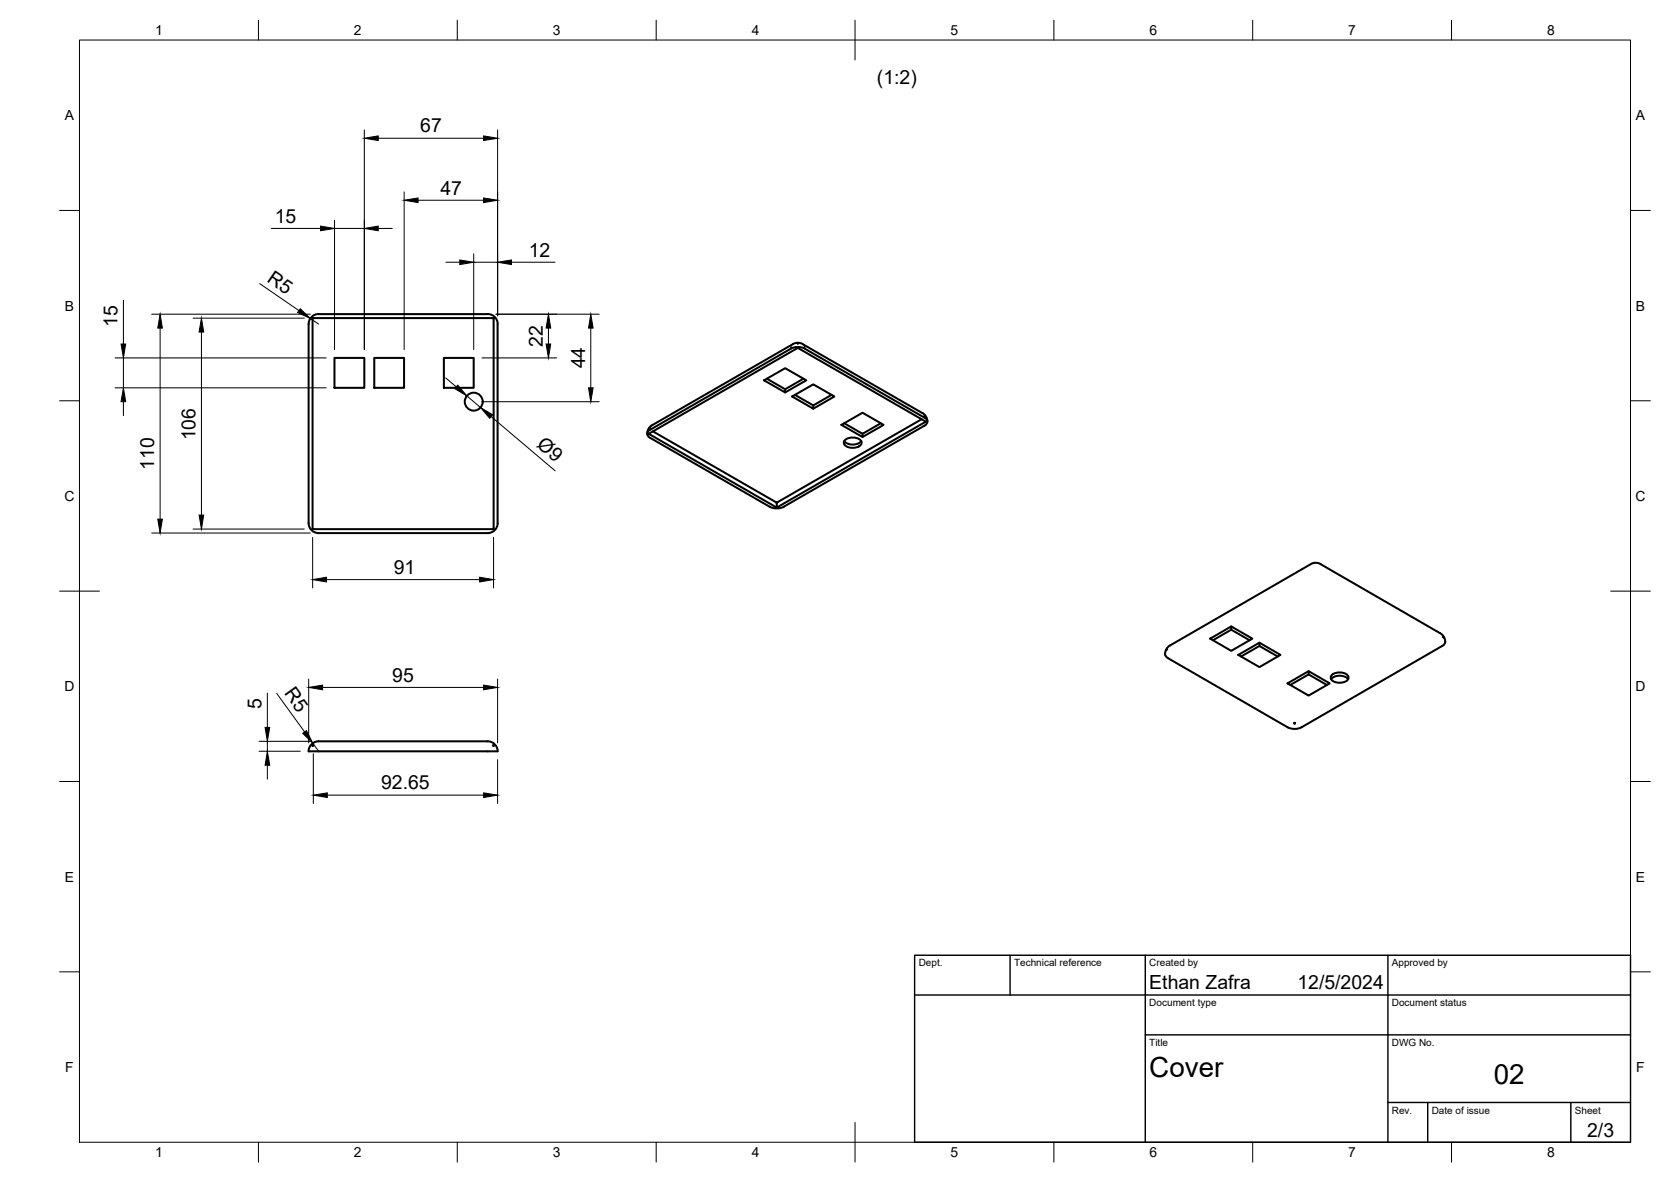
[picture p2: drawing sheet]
<svg xmlns="http://www.w3.org/2000/svg" width="420mm" height="297mm" viewBox="0 0 420 297" stroke-linecap="round" stroke-linejoin="round" font-family="sans-serif">
<!-- layer: Visible -->
<g fill="none" stroke="#000" stroke-width=".51">
<path d="M78.6 79.9h45.5v53.1h-45.5zM78.8 79.9l-.2 .2M80.1 78.9h42.5M80.1 78.9a2.51 2.51 0 0 0-2.5 2.5v50.1M122.6 78.9a2.51 2.51 0 0 1 2.5 2.5M124 79.9l.1 .2M84.1 89.9h7.5v7.6h-7.5zM94.1 89.9h7.5v7.6h-7.5zM111.6 89.9h7.5v7.6h-7.5zM125.1 81.4v50.1M192.1 95.6l5.3-3.1 5.3 3.1-5.3 3zM192.8 95.2l4.6 2.6 4.6-2.6"/>
<path d="M197.4 97.8v.8M199.2 99.6l5.3-3 5.3 3-5.3 3.1zM199.9 99.2l4.6 2.7 4.6-2.7M200.5 86.3h.2zM202.4 87.6l30 17.4M202.4 87.6a3.9 3.9 0 0 0-3.6 0l-35.3 20.4M163.5 108a1.08 1.08 0 0 0-.8 1 1.08 1.08 0 0 0 .8 1M164.2 108.4l31 17.8M204.5 101.9v.8M211.6 106.8l5.3-3.1 5.3 3.1-5.3 3zM212.3 110.8a3 3 0 0 0 4.2 0M212.3 106.4l4.6 2.6 4.6-2.6"/>
<path d="M212.4 110.6a3.1 3.1 0 0 1 4.2 .3 1.41 1.41 0 0 1-1.6 1.6l-.6 .1a1.99 1.99 0 0 1-2.2-1.4zM216.9 109v.8M231.7 105.4l-36.3 20.8M232.5 104.9a1.08 1.08 0 0 1 .7 1.1 1.08 1.08 0 0 1-.8 1l-35.3 20.3a3.9 3.9 0 0 1-3.6 0l-30-17.3M233.2 106a2.42 2.42 0 0 0-1.3-2.2l-30-17.3a2.51 2.51 0 0 0-2.5 0l-35.4 20.4a2.43 2.43 0 0 0-1.3 2.1M78.6 132.8l.2 .2M124.1 132.8l-.1 .2M125.1 131.5a2.51 2.51 0 0 1-2.5 2.5h-42.5a2.51 2.51 0 0 1-2.5-2.5M195.2 126.2h.2M195.2 126.2l.1 .3M195.3 126.5v1.1l37.5-21.6-32.2-18.6-37.5 21.6 32.2 18.6M195.4 126.2l-.1 .3"/>
<path d="M309.6 157.4v.8M293.5 163.1l-.2 .2zM304.3 160.5l5.3-3.1 5.3 3.1-5.3 3.1zM305 160.9l4.6-2.7 4.6 2.7M311.4 164.6l5.3-3.1 5.3 3.1-5.3 3zM312.1 165l4.6-2.7 4.6 2.7M316.7 161.5v.8M323.7 171.7l5.3-3 5.3 3-5.3 3.1zM324.4 172.1l4.6-2.6 4.6 2.6M329 168.7v.8M334.7 170.7a3 3 0 0 1 4.3 0M334.9 169.6a3.1 3.1 0 0 1 4.1 .4 1.41 1.41 0 0 1-1.6 1.5l-.6 .1a1.99 1.99 0 0 1-2.2-1.3z"/>
<path d="M362.9 160l.1 .2zM78.6 187.3h.2l-.2 .2zM123.9 187.3h.2v.2zM125.1 188.8a2.51 2.51 0 0 0-2.5-2.5h-42.5a2.43 2.43 0 0 0-2.5 2.5h47.5M325.4 181.7h.2l-.1 .2zM327.3 182.8a3.9 3.9 0 0 1-3.6 0l-30.3-17.6a1.98 1.98 0 0 1 .8-3l35.4-20.4a2.43 2.43 0 0 1 2.5 0l30 17.3a1.97 1.97 0 0 1 .9 3l-35.7 20.7"/>
<circle cx="119.1" cy="100.9" r="2.25"/>
</g>
<!-- layer: Visible Narrow -->
<path d="M199.4 86.5l-.4 .4-.2 .7M201.9 86.5l.3 .4 .2 .7M164 106.8l-.4 .5-.1 .7M231.9 103.8l.4 .4 .2 .7" fill="none" stroke="#000" stroke-width=".25"/>
<!-- layer: BORDER -->
<g fill="none" stroke="#000" stroke-width=".25">
<path d="M20 10.1h390v276.9h-390zM65 5.1v5M115 5.1v5M165 5.1v5M215 5.1v10M265 5.1v5M315 5.1v5M365 5.1v5M15 52.9h5M410 52.9h5M15 100.7h5M410 100.7h5"/>
<path d="M15 148.6h10M405 148.6h10M15 196.4h5M410 196.4h5M15 244.2h5M410 244.2h5M65 287v5M115 287v5M165 287v5M215 282.1v9.9M265 287v5M315 287v5"/>
<path d="M365 287v5"/>
</g>
<!-- layer: TITLEBLOCK -->
<path d="M230 250h180M230 240.1h180v46.9h-180zM254 240.1v9.9M288 240.1v46.9M349 240.1v46.9M288 260.1h122M349 277.1h61M359 277.1v9.9M395 277.1v9.9" fill="none" stroke="#000" stroke-width=".36"/>
<!-- layer: FD_Dimensions -->
<g fill="none" stroke="#000" stroke-width=".25">
<path d="M91.6 32.6v55.2M95.1 34.7h26.5M125.1 32.6v46.8M68.2 57.4h12.4M84.1 55.3v32.5M84.1 57.4h7.5M95.1 57.4h3.5M101.6 48.2v39.6M105.1 50.3h16.5M31 75.4v11.1M38.1 79h39.9M48.5 80h28"/>
<path d="M65.3 71.3l9.9 6.7M112.1 65.9h3.5M119.1 63.8v24M119.1 65.9h6M124.7 79h26M128.6 65.9h11M28.9 89.9h53.1M28.9 97.5h53.1M31 89.9v7.6M40.3 82.5v48M50.7 83.4v46M78 80l2.1 1.5"/>
<path d="M112.1 95l2.6 2.2M117.4 99.5l3.4 2.9M121.2 89.9h18.8M137.9 82.5v4M148.5 82.5v15M31 101v3.4M121.2 101h29.5M123.5 104.7l16.1 13.6M38.1 133.9h39.9M48.5 133h28M78.6 135.1v12.7M124.1 135.1v12.7"/>
<path d="M82.1 145.7h38.5M67.2 174.2v8.6M69.6 174.3l7 9.6M77.6 170.7v16M81.1 172.7h40.5M125.1 170.7v16M65.1 186.3h12.9M65.1 188.8h10.4M67.2 186.3v2.5M67.2 192.3v3.5M78.7 186.8l1.4 2M78.8 189.4v12.5"/>
<path d="M82.3 199.8h39.3M125.1 190.9v11"/>
</g>
<g fill="#000" stroke="#000" stroke-width=".25">
<path d="M91.6 34.7l3.5-.6v1.2zM121.6 34.1l3.5 .6-3.5 .6zM80.6 56.8l3.5 .6-3.5 .6zM91.6 57.4l3.5-.6v1.2zM101.6 50.3l3.5-.6v1.2zM121.6 49.7l3.5 .6-3.5 .6zM75.5 77.6l2.5 2.4-3.2-1.5zM115.6 65.3l3.5 .6-3.5 .6zM125.1 65.9l3.5-.6v1.2zM30.4 86.5h1.2l-.6 3.4zM40.3 79l.5 3.5h-1.1zM50.7 80l.5 3.4h-1.1z"/>
<path d="M115.1 96.8l2.3 2.7-3.1-1.8zM137.3 86.5h1.2l-.6 3.4zM137.9 79l.6 3.5h-1.2zM148 97.5h1.1l-.6 3.5zM148.5 79l.6 3.5h-1.1zM31 97.5l.6 3.5h-1.2zM120.8 102.4l3.1 1.8-.8 .9zM39.7 130.5h1.1l-.5 3.4zM50.1 129.4h1.1l-.5 3.6zM78.6 145.7l3.5-.6v1.1zM120.6 145.1l3.5 .6-3.5 .5zM77.6 172.7l3.5-.5v1.1z"/>
<path d="M121.6 172.2l3.5 .5-3.5 .6zM67.2 188.8l.6 3.5h-1.1zM66.7 182.8h1.1l-.6 3.5zM76.1 184.3l1-.7 1.6 3.2zM78.8 199.8l3.5-.6v1.2zM121.6 199.2l3.5 .6-3.5 .6z"/>
</g>
<g font-size="7">
<text x="289" y="270.6">Cover</text>
<text x="375.6" y="272.3">02</text>
</g>
<g font-size="4.9">
<text x="220.5" y="21.1">(1:2)</text>
<text x="105.7" y="33.3">67</text>
<text x="110.7" y="48.9">47</text>
<text x="69.1" y="56">15</text>
<text x="133" y="64.5">12</text>
<text x="67" y="70.7" transform="rotate(35 67 70.7)">R5</text>
<text x="29.6" y="82.1" transform="rotate(-90 29.6 82.1)">15</text>
<text x="136.5" y="87.1" transform="rotate(-90 136.5 87.1)">22</text>
<text x="147.2" y="92.6" transform="rotate(-90 147.2 92.6)">44</text>
<text x="49.2" y="110.7" transform="rotate(-90 49.2 110.7)">106</text>
<text x="134.7" y="112.2" transform="rotate(40 134.7 112.2)">Ø9</text>
<text x="38.8" y="118.1" transform="rotate(-90 38.8 118.1)">110</text>
<text x="99" y="144.2">91</text>
<text x="98.6" y="171.3">95</text>
<text x="65.8" y="178.1" transform="rotate(-90 65.8 178.1)">5</text>
<text x="71.4" y="174.2" transform="rotate(54 71.4 174.2)">R5</text>
<text x="95.8" y="198.4">92.65</text>
<text x="289" y="248.5">Ethan Zafra</text>
<text x="326.2" y="248.5">12/5/2024</text>
<text x="399.1" y="285.7">2/3</text>
</g>
<g font-size="3.5">
<text x="39" y="8.8">1</text>
<text x="89" y="8.8">2</text>
<text x="139" y="8.8">3</text>
<text x="189" y="8.8">4</text>
<text x="239" y="8.8">5</text>
<text x="289" y="8.8">6</text>
<text x="339" y="8.8">7</text>
<text x="389" y="8.8">8</text>
<text x="16.3" y="30.2">A</text>
<text x="411.3" y="30.2">A</text>
<text x="16.3" y="78">B</text>
<text x="411.3" y="78">B</text>
<text x="16.2" y="125.9">C</text>
<text x="411.2" y="125.9">C</text>
<text x="16.2" y="173.7">D</text>
<text x="411.2" y="173.7">D</text>
<text x="16.3" y="221.6">E</text>
<text x="411.3" y="221.6">E</text>
<text x="16.4" y="269.4">F</text>
<text x="411.4" y="269.4">F</text>
<text x="39" y="290.8">1</text>
<text x="89" y="290.8">2</text>
<text x="139" y="290.8">3</text>
<text x="189" y="290.8">4</text>
<text x="239" y="290.8">5</text>
<text x="289" y="290.8">6</text>
<text x="339" y="290.8">7</text>
<text x="389" y="290.8">8</text>
</g>
<g font-size="2.5">
<text x="231" y="242.9">Dept.</text>
<text x="255" y="242.9">Technical reference</text>
<text x="289" y="242.9">Created by</text>
<text x="350" y="242.9">Approved by</text>
<text x="289" y="252.8">Document type</text>
<text x="350" y="252.8">Document status</text>
<text x="289" y="262.9">Title</text>
<text x="350" y="262.9">DWG No.</text>
<text x="350" y="279.9">Rev.</text>
<text x="360" y="279.9">Date of issue</text>
<text x="396" y="279.9">Sheet</text>
</g>
</svg>
